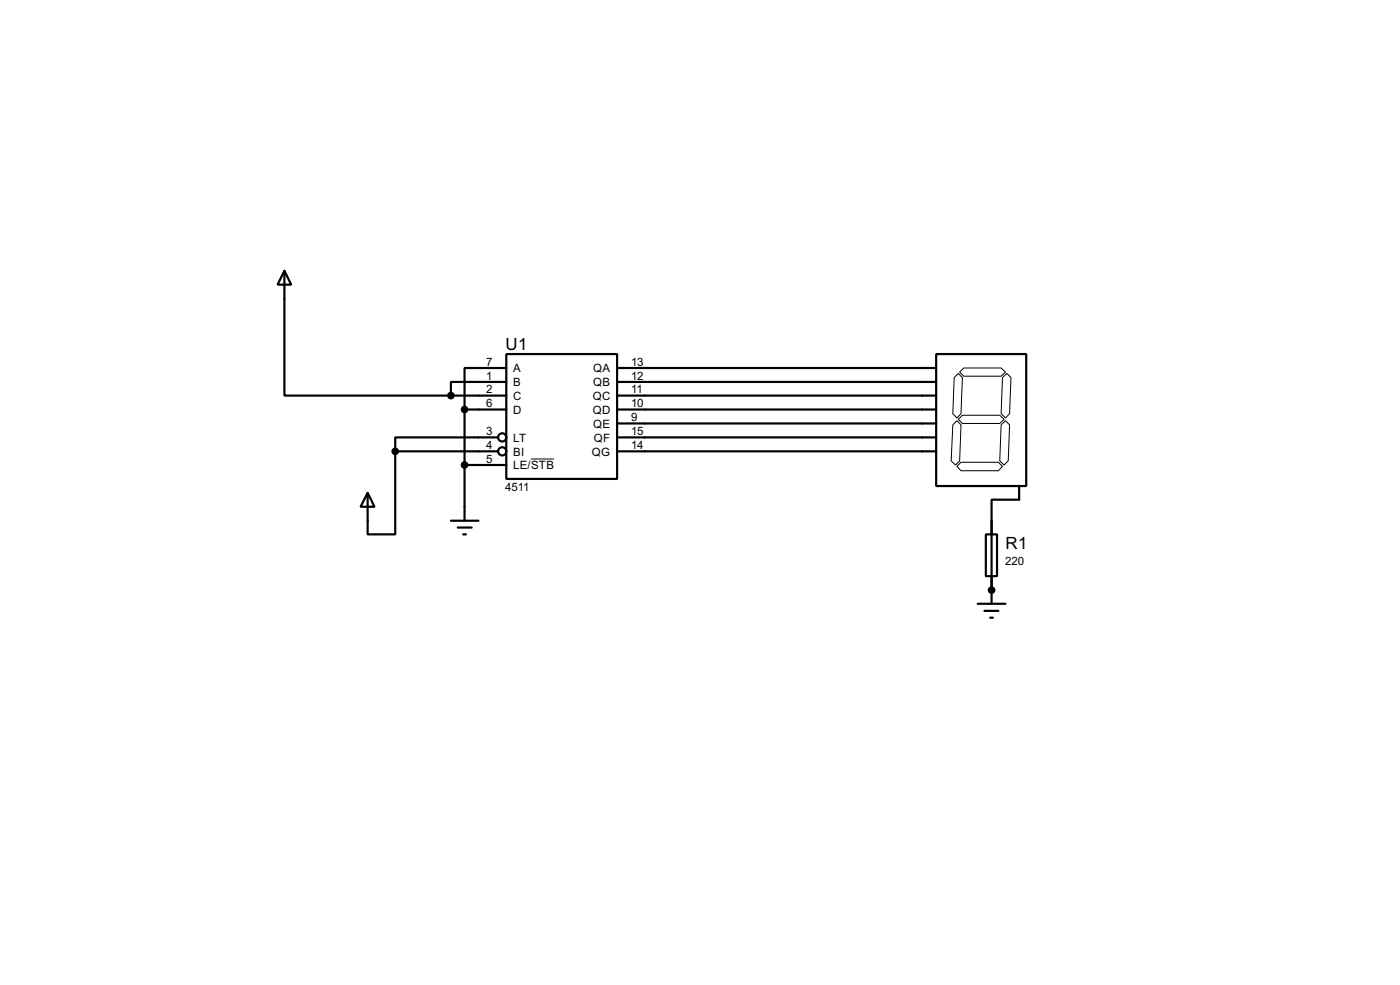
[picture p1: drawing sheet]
<svg xmlns="http://www.w3.org/2000/svg" width="256mm" height="180mm" viewBox="0 0 256 180" stroke-linecap="round" stroke-linejoin="round" font-family="sans-serif">
<g fill="none" stroke="#000" stroke-width=".4">
<path d="M52.1 49.6l1.3 2.5h-2.5zM52.1 49.6v22.8h30.5M82.6 72.4h10.2M85.1 75h7.7M85.1 75v20.3M92.8 64.8h20.3v22.9h-20.3zM92.8 69.9h-10.2v2.5M92.8 67.4h-7.7v7.6M113.1 75h58.4M113.1 69.9h58.4M113.1 72.4h58.4M113.1 77.5h58.4"/>
<path d="M113.1 67.4h58.4M171.5 64.8h16.5v24.2h-16.5zM67.4 90.2l1.2 2.6h-2.5zM72.4 82.6v15.2h-5v-7.6M72.4 82.6h18.8M82.6 95.3h5.1M83.9 96.6h2.5M84.9 97.8h.5M85.1 85.1h7.7M91.2 80.1h-18.8v2.5M113.1 82.6h58.4M113.1 80.1h58.4"/>
<path d="M180.6 97.8h2.1v7.7h-2.1zM181.7 95.3v2.5M186.7 89v2.5h-5v16.5M179.1 110.5h5.1M180.4 111.8h2.5M181.4 113.1h.5M181.7 105.5v5"/>
<circle cx="92" cy="82.6" r=".75"/>
<circle cx="92" cy="80.1" r=".75"/>
</g>
<circle cx="181.7" cy="108" r=".2" fill="#000"/>
<path d="M174.8 69.1l.8-.7 .7 .7-.2 6.6-.8 .8-.7-.8zM175.3 77l.8 .8-.3 6.6-.7 .7-.8-.7 .3-6.6zM175.6 76.8l.7-.8h6.9l.8 .8-.8 .7h-6.9zM175.8 68.1l.8-.7h6.8l.8 .7-.8 .8h-6.8zM183.4 77.8l.8-.8 .8 .8-.3 6.6-.7 .7-.8-.7zM183.7 69.1l.8-.7 .7 .7-.2 6.6-.8 .8-.8-.8zM97.3 84h4.2M175.3 85.4l.8-.8h6.8l.8 .8-.8 .8h-6.8z" fill="none" stroke="#000" stroke-width=".18"/>
<g fill="#000" stroke="#000" stroke-width=".4">
<circle cx="82.6" cy="72.4" r=".5"/>
<circle cx="85.1" cy="75" r=".5"/>
<circle cx="72.4" cy="82.6" r=".5"/>
<circle cx="85.1" cy="85.1" r=".5"/>
<circle cx="181.6" cy="108" r=".5"/>
</g>
<g font-size="3.5">
<text x="92.6" y="64">U1</text>
<text x="184.2" y="100.5">R1</text>
</g>
<g font-size="2.4">
<text x="89.1" y="67">7</text>
<text x="89.1" y="69.5">1</text>
<text x="89.1" y="72">2</text>
<text x="94" y="68.1">A</text>
<text x="94" y="70.7">B</text>
<text x="108.7" y="68.1">QA</text>
<text x="108.7" y="70.7">QB</text>
<text x="115.6" y="67">13</text>
<text x="115.6" y="69.5">12</text>
<text x="115.6" y="72">11</text>
<text x="89.1" y="74.6">6</text>
<text x="94" y="73.2">C</text>
<text x="94" y="75.8">D</text>
<text x="108.6" y="73.2">QC</text>
<text x="108.6" y="75.8">QD</text>
<text x="115.6" y="74.6">10</text>
<text x="115.6" y="77.1">9</text>
<text x="89.1" y="79.7">3</text>
<text x="89.1" y="82.2">4</text>
<text x="94" y="80.8">LT</text>
<text x="94" y="83.4">BI</text>
<text x="108.4" y="83.4">QG</text>
<text x="108.7" y="78.3">QE</text>
<text x="108.8" y="80.8">QF</text>
<text x="115.6" y="79.7">15</text>
<text x="115.6" y="82.2">14</text>
<text x="89.1" y="84.7">5</text>
<text x="92.6" y="89.9">4511</text>
<text x="94" y="85.9">LE/STB</text>
<text x="184.1" y="103.5">220</text>
</g>
</svg>
